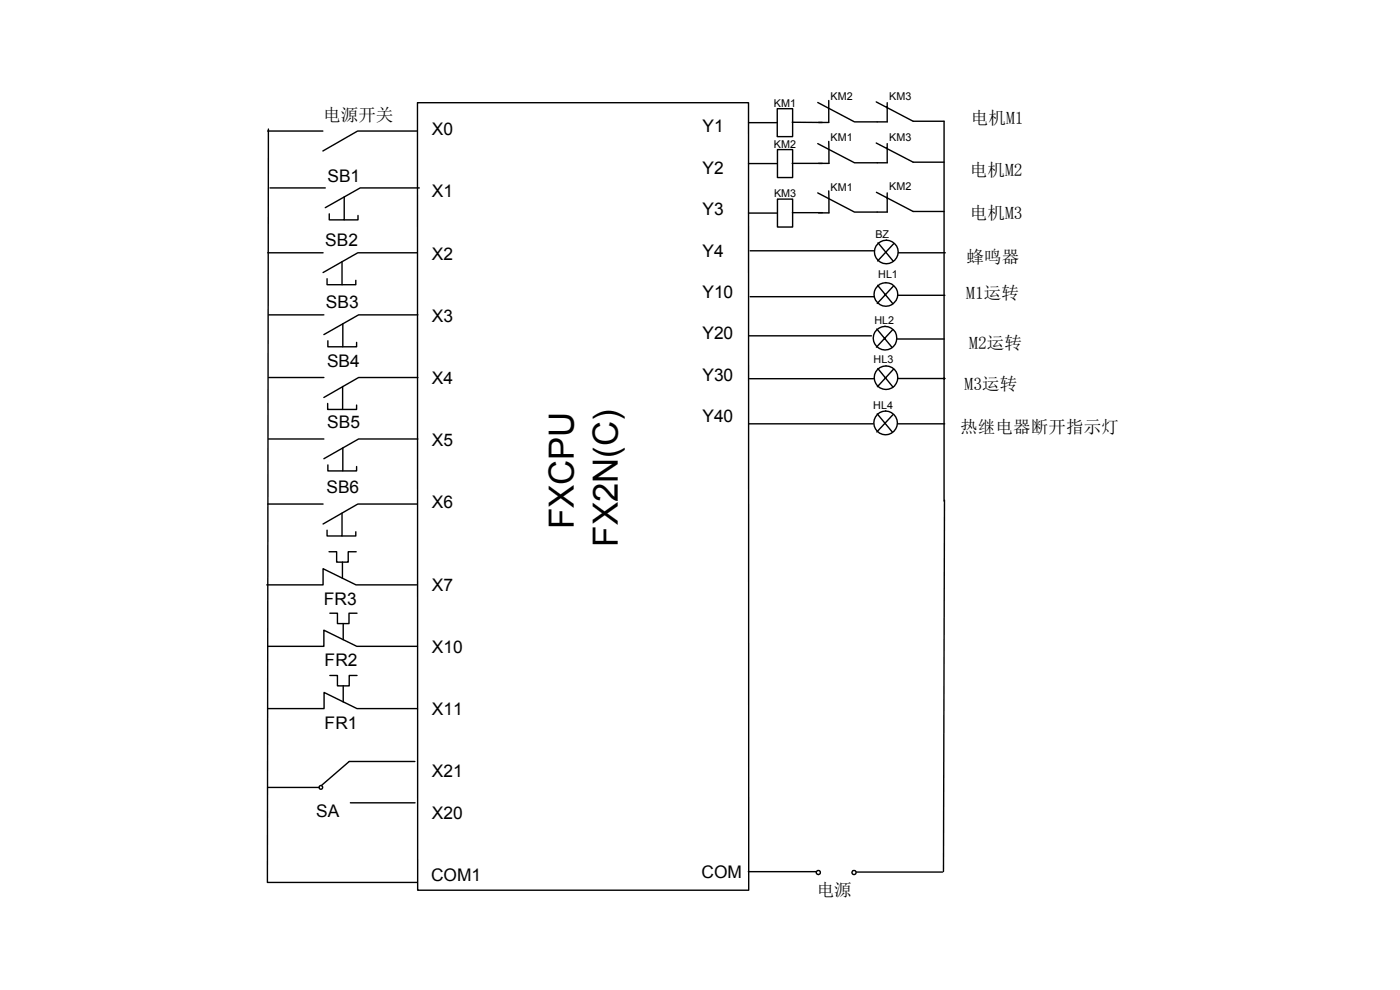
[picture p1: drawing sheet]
<svg xmlns="http://www.w3.org/2000/svg" width="297mm" height="210mm" viewBox="0 0 297 210" stroke-linecap="round" stroke-linejoin="round" font-family="sans-serif">
<g fill="none" stroke="#000" stroke-width=".3">
<path d="M56.8 27.8h11.7M56.9 27.4l-.2 159.8h31.8M57.3 39.9h11.7M88.4 27.8h-12.5l-7.4 4.2M88.6 21.8h70.2v167h-70.2zM88.9 39.9h-12.5l-7.4 4.2M158.8 34.7h6.1M158.8 26h6.1M164.9 23.1h3.2v5.9h-3.2zM164.9 31.7h3.2v6h-3.2zM168.1 25.9l6.4 .1M173.5 30.5l7.8 4h7"/>
<path d="M173.5 21.7l7.8 4.2h7M175.8 30l.1 4.7h-7.8M175.8 21.3v4.7h-2.1M185.9 21.6l7.8 4.1h6.6l-.1 159.2M185.9 30.3l7.8 4.1h6.6M188.2 21.8v4M188.2 30.5v4M56.8 53.6h11.7M72.6 55.5v4.9h-3.2v-1.3M73 41.8v4.8h-3.2v-1.2M75.5 59.5v.9h-2.9M75.9 45.7v.9h-2.9"/>
<path d="M88.5 53.6h-12.6l-7.4 4.2M158.8 45.2h6.1M159.1 53.2h26.4M164.9 42.2h3.2v6h-3.2zM173.5 40.9l7.8 4.1h7M175.8 40.5l.1 4.7-7.8-.1M185.9 40.8l7.8 4.1h6.6M186.3 51.5l3.2 3.9M187.9 59.9v.1M188 50.9v.1M188.2 40.9v4M189.6 51.7l-3.4 3.7"/>
<path d="M190.6 53.6h9.9M57 66.8h11.7M72.7 68.7v4.9h-3.1v-1.3M75.6 72.6v1h-2.9M88.6 66.8h-12.5l-7.4 4.2M158.8 71.2h26.1M159.1 62.9h26.4M186 69.8l3.3 3.9M186.2 60.5l3.2 4M186.2 78.2l3.2 3.9M187.7 69.2h.1M188 77.6h.1"/>
<path d="M189.4 70l-3.5 3.6M189.5 60.7l-3.4 3.7M189.5 78.3l-3.4 3.7M190.3 71.9h10M190.5 62.6h9.9M57 80.1h11.7M57 93.1h11.7M72.7 82v4.9h-3.2v-1.3M72.7 95v4.9h-3.1v-1.3M75.6 85.9v1h-2.9M75.6 99v.9h-2.9M88.6 80.1h-12.5l-7.4 4.2"/>
<path d="M88.6 93.1h-12.5l-7.4 4.2M158.9 89.9h26.4M159 80.3h26.3M186.1 87.8l3.3 3.9M187.9 87.1v.1M189.4 88l-3.4 3.6M190.4 89.9h10M190.5 80.3h10M56.8 106.9h11.7M69.8 117h1.6v2.2h2.5v-2.2h1.7M72.6 108.9v4.8h-3.2v-1.2M72.6 119.2v3.5"/>
<path d="M75.5 112.8v.9h-2.9M88.5 106.9h-12.6l-7.4 4.3M56.6 124.1h11.9v-3.5l7 3.5h12.9M56.8 137.1h11.9v-3.4l7 3.4h12.9M70 130.1h1.6v2.2h2.4v-2.2h1.7M72.8 132.3v3.4M56.8 150.3h11.9v-3.4l7 3.4h12.9M70 143.3h1.6v2.2h2.5v-2.2h1.6M72.8 145.5v3.4M56.8 167h10.9M74.3 170.3h13.8M88 161.5h-13.9l-5.9 5.2"/>
<path d="M158.7 184.9h14.4M181.7 185h18.3"/>
<circle cx="188" cy="53.5" r="2.5"/>
<circle cx="187.8" cy="71.7" r="2.49"/>
<circle cx="187.9" cy="62.4" r="2.51"/>
<circle cx="187.9" cy="89.7" r="2.51"/>
<circle cx="188" cy="80.1" r="2.5"/>
<circle cx="68.1" cy="167" r=".39"/>
<circle cx="173.6" cy="185.1" r=".43"/>
<circle cx="181.2" cy="185.1" r=".45"/>
</g>
<g font-size="7.4">
<text x="121.7" y="112.2" transform="rotate(-90 121.7 112.2)">FXCPU</text>
<text x="131.1" y="115.9" transform="rotate(-90 131.1 115.9)">FX2N(C)</text>
</g>
<g font-size="3.7">
<text x="68.5" y="25.7">电源开关</text>
<text x="91.6" y="28.7">X0</text>
<text x="149" y="28.1">Y1</text>
<text x="206" y="26.3">电机M1</text>
<text x="69.5" y="38.5">SB1</text>
<text x="91.6" y="41.9">X1</text>
<text x="149" y="36.9">Y2</text>
<text x="205.7" y="37.3">电机M2</text>
<text x="149" y="45.6">Y3</text>
<text x="205.7" y="46.4">电机M3</text>
<text x="69" y="52.3">SB2</text>
<text x="91.6" y="55.1">X2</text>
<text x="149" y="54.4">Y4</text>
<text x="205" y="55.8">蜂鸣器</text>
<text x="69.1" y="65.4">SB3</text>
<text x="149" y="63.2">Y10</text>
<text x="205" y="63.5">M1运转</text>
<text x="91.6" y="68.3">X3</text>
<text x="149" y="72">Y20</text>
<text x="69.4" y="77.8">SB4</text>
<text x="205.6" y="74">M2运转</text>
<text x="91.6" y="81.4">X4</text>
<text x="149" y="80.8">Y30</text>
<text x="204.6" y="82.8">M3运转</text>
<text x="149" y="89.6">Y40</text>
<text x="69.4" y="90.8">SB5</text>
<text x="91.6" y="94.6">X5</text>
<text x="203.7" y="91.8">热继电器断开指示灯</text>
<text x="69.3" y="104.6">SB6</text>
<text x="91.6" y="107.8">X6</text>
<text x="91.6" y="125.3">X7</text>
<text x="68.7" y="128.3">FR3</text>
<text x="68.9" y="141.3">FR2</text>
<text x="91.6" y="138.5">X10</text>
<text x="68.9" y="154.5">FR1</text>
<text x="91.6" y="151.7">X11</text>
<text x="91.6" y="164.8">X21</text>
<text x="67.1" y="173.4">SA</text>
<text x="91.6" y="173.6">X20</text>
<text x="91.4" y="186.8">COM1</text>
<text x="148.8" y="186.2">COM</text>
<text x="173.3" y="190">电源</text>
</g>
<g font-size="2.3">
<text x="164.2" y="22.6">KM1</text>
<text x="176.2" y="21.3">KM2</text>
<text x="188.6" y="21.2">KM3</text>
<text x="176.2" y="30">KM1</text>
<text x="188.6" y="29.8">KM3</text>
<text x="164.2" y="31.3">KM2</text>
<text x="164.2" y="41.8">KM3</text>
<text x="176.2" y="40.4">KM1</text>
<text x="188.6" y="40.3">KM2</text>
<text x="185.7" y="50.5">BZ</text>
<text x="186.3" y="58.9">HL1</text>
<text x="185.5" y="68.8">HL2</text>
<text x="185.3" y="77.1">HL3</text>
<text x="185.3" y="86.7">HL4</text>
</g>
</svg>
